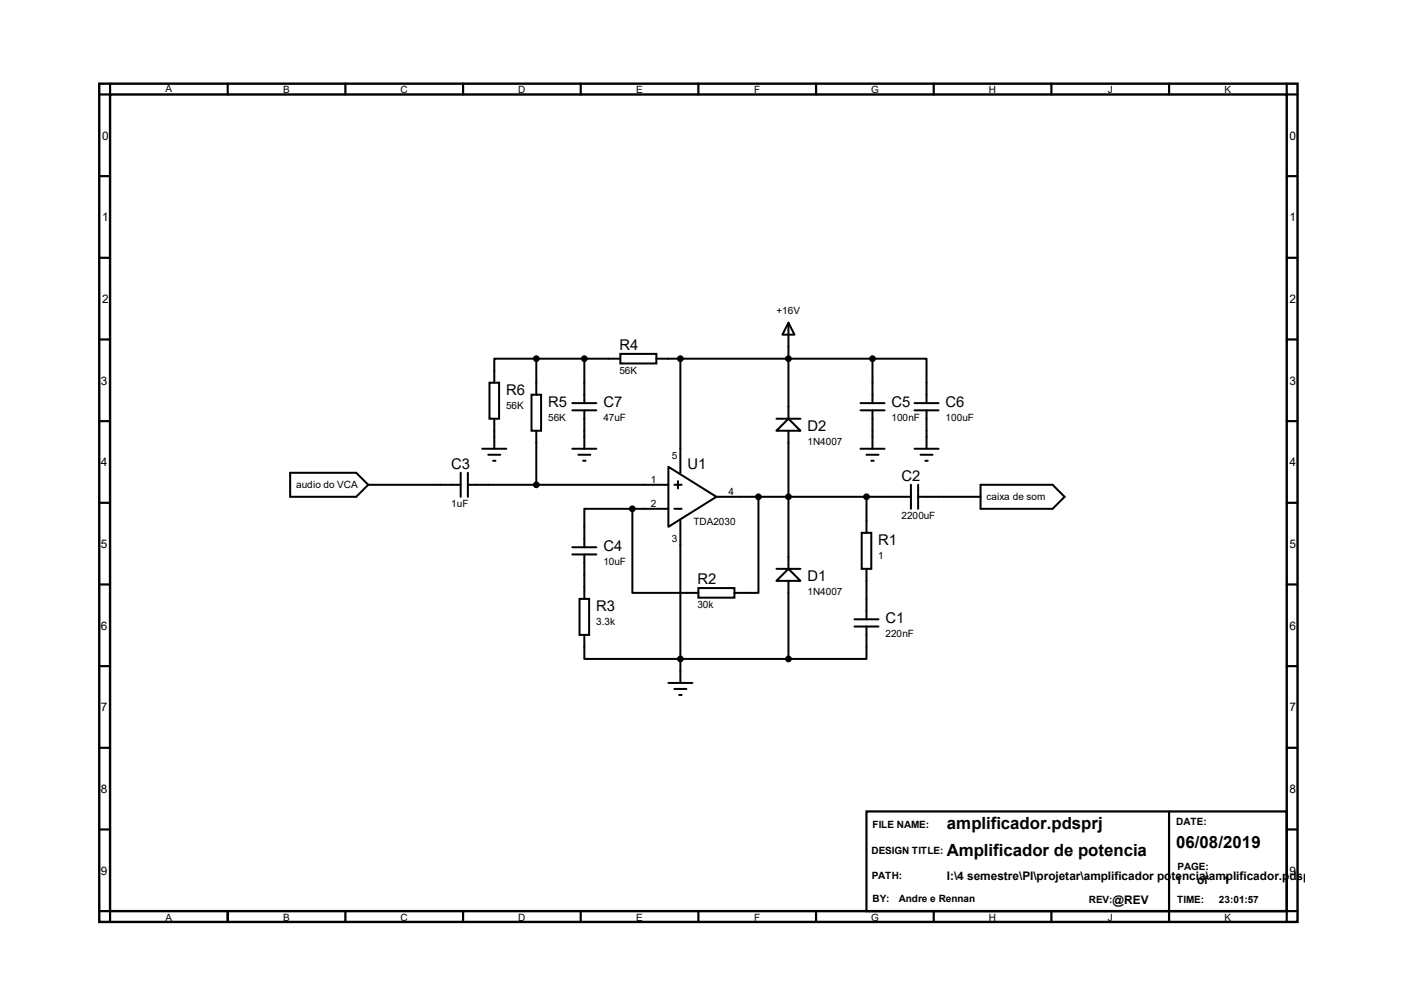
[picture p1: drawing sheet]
<svg xmlns="http://www.w3.org/2000/svg" width="297mm" height="210mm" viewBox="0 0 297 210" stroke-linecap="round" stroke-linejoin="round" font-family="sans-serif">
<path d="M21 17.7h253.5v177.3h-253.5zM23.3 20h248.9v172.7h-248.9z" fill="none" stroke="#000" stroke-width=".51"/>
<g fill="none" stroke="#000" stroke-width=".47">
<path d="M23.3 17.7v2.3h-2.3M48.2 17.7v2.3M73.1 17.7v2.3M98 17.7v2.3M122.9 17.7v2.3M147.7 17.7v2.3M172.6 17.7v2.3M197.5 17.7v2.3M222.4 17.7v2.3M247.3 17.7v2.3M272.2 17.7v2.3h2.3M21 37.3h2.3"/>
<path d="M272.2 37.3h2.3M21 54.5h2.3M272.2 54.5h2.3M21 71.8h2.3M272.2 71.8h2.3M21 89.1h2.3M272.2 89.1h2.3M21 106.3h2.3M272.2 106.3h2.3M21 123.6h2.3M272.2 123.6h2.3M21 140.9h2.3"/>
<path d="M21 158.2h2.3M272.2 140.9h2.3M272.2 158.2h2.3M21 175.4h2.3M183.3 171.6h88.9v21.1h-88.9zM247.3 171.6v23.4M272.2 175.4h2.3M21 192.7h2.3v2.3M48.2 192.7v2.3M73.1 192.7v2.3M98 192.7v2.3M122.9 192.7v2.3"/>
<path d="M147.7 192.7v2.3M172.6 192.7v2.3M197.5 192.7v2.3M222.4 192.7v2.3M274.5 192.7h-2.3v2.3"/>
</g>
<g fill="none" stroke="#000" stroke-width=".42">
<path d="M113.5 75.9h-8.9v5M113.5 75.9h17.7M113.5 75.9v7.6M123.6 75.9v9.4M131.2 74.8h7.7v2.1h-7.7zM138.9 75.9h45.7M143.9 75.9v24.1M166.8 68.2l1.3 2.6h-2.6zM166.8 68.2v20.4M184.6 75.9h11.4v9.4M184.6 75.9v9.4M61.4 100h14l2.5 2.5-2.5 2.6h-14z"/>
<path d="M97.5 100v5.1M99 100v5.1M102 94.9h5.1M103.3 96.2h2.5M103.5 80.9h2.1v7.7h-2.1zM104.3 97.5h.5M104.6 88.6v6.3M112.4 83.5h2.1v7.6h-2.1zM113.5 91.1v11.4M121.1 86.8h5.1M121.1 85.3h5.1M121.1 94.9h5.1"/>
<path d="M122.3 96.2h2.6M123.4 97.5h.5M123.6 86.8v8.1M141.4 98.7l10.2 6.4-10.2 6.3zM164.3 91.1l2.5-2.5 2.5 2.5zM164.3 88.6h5M166.8 91.1v29.2M182 86.8h5.1M182 85.3h5.1M182 94.9h5.1M183.3 96.2h2.5M184.3 97.5h.5"/>
<path d="M184.6 86.8v8.1M193.5 86.8h5M193.5 85.3h5M193.5 94.9h5M194.7 96.2h2.6M195.7 97.5h.6M196 86.8v8.1M77.9 102.5h19.6M99 102.5h42.4M121.1 117.3h5.1M121.1 115.7h5.1M123.6 117.3v9.4"/>
<path d="M133.8 107.6v17.8h13.9M133.8 107.6h-10.2v8.1M133.8 107.6h7.6M142.7 107.6h1.5M142.7 102.5h1.5M143.4 101.8v1.5M143.9 110.2v34.2M151.6 105.1h41.1M160.4 105.1v20.3h-5M182.3 112.7h2v7.6h-2zM183.3 105.1v7.6M192.7 102.5v5.1"/>
<path d="M194.2 105.1h13.2M194.2 102.5v5.1M207.4 102.5h15.3l2.5 2.6-2.5 2.5h-15.3zM122.6 126.7h2v7.6h-2zM123.6 134.3v5.1h43.2M147.7 124.4h7.7v2h-7.7zM164.3 122.9l2.5-2.6 2.5 2.6zM164.3 120.3h5M166.8 122.9v16.5M180.8 131h5M180.8 132.5h5M183.3 132.5v6.9h-16.5"/>
<path d="M183.3 120.3v10.7M141.4 144.4h5.1M142.7 145.7h2.5M143.7 147h.5"/>
</g>
<g fill="#000" stroke="#000" stroke-width=".42">
<circle cx="113.5" cy="75.9" r=".51"/>
<circle cx="123.6" cy="75.9" r=".51"/>
<circle cx="143.9" cy="75.9" r=".51"/>
<circle cx="166.8" cy="75.9" r=".51"/>
<circle cx="184.6" cy="75.9" r=".51"/>
<circle cx="113.5" cy="102.5" r=".51"/>
<circle cx="133.8" cy="107.6" r=".51"/>
<circle cx="160.4" cy="105.1" r=".51"/>
<circle cx="166.8" cy="105.1" r=".51"/>
<circle cx="183.3" cy="105.1" r=".51"/>
<circle cx="143.9" cy="139.4" r=".51"/>
<circle cx="166.8" cy="139.4" r=".51"/>
</g>
<g font-size="3.6">
<text x="200.3" y="175.3">amplificador.pdsprj</text>
<text x="248.8" y="179.3">06/08/2019</text>
<text x="200.3" y="181.1">Amplificador de potencia</text>
</g>
<g font-size="3.1">
<text x="131" y="74">R4</text>
<text x="107.1" y="83.6">R6</text>
<text x="116" y="86.1">R5</text>
<text x="127.6" y="86.1">C7</text>
<text x="188.6" y="86.1">C5</text>
<text x="200" y="86.1">C6</text>
<text x="170.8" y="91.2">D2</text>
<text x="95.5" y="99.1">C3</text>
<text x="145.4" y="99.1">U1</text>
<text x="190.7" y="101.6">C2</text>
<text x="127.6" y="116.6">C4</text>
<text x="185.8" y="115.3">R1</text>
<text x="147.5" y="123.5">R2</text>
<text x="170.8" y="122.9">D1</text>
<text x="126.1" y="129.3">R3</text>
<text x="187.3" y="131.8">C1</text>
</g>
<g font-size="2.5">
<text x="21.6" y="29.5">0</text>
<text x="272.8" y="29.5">0</text>
<text x="21.6" y="46.8">1</text>
<text x="272.8" y="46.8">1</text>
<text x="21.6" y="64.1">2</text>
<text x="272.8" y="64.1">2</text>
<text x="21.3" y="81.3">3</text>
<text x="272.8" y="81.3">3</text>
<text x="21.3" y="98.6">4</text>
<text x="272.8" y="98.6">4</text>
<text x="21.3" y="115.9">5</text>
<text x="272.8" y="115.9">5</text>
<text x="21.3" y="133.1">6</text>
<text x="272.8" y="133.1">6</text>
<text x="21.3" y="150.4">7</text>
<text x="272.8" y="150.4">7</text>
<text x="21.3" y="167.7">8</text>
<text x="272.8" y="167.7">8</text>
<text x="21.3" y="185">9</text>
<text x="272.8" y="185">9</text>
<text x="200.3" y="186">I:\4 semestre\PI\projetar\amplificador potencia\amplificador.pdsprj</text>
<text x="235.4" y="191.1">@REV</text>
<text x="248.7" y="187">1</text>
<text x="253.2" y="187">of</text>
<text x="258.8" y="187">1</text>
</g>
<g font-size="2.1">
<text x="35" y="19.5">A</text>
<text x="59.9" y="19.7">B</text>
<text x="84.8" y="19.7">C</text>
<text x="109.6" y="19.7">D</text>
<text x="134.6" y="19.7">E</text>
<text x="159.6" y="19.7">F</text>
<text x="184.3" y="19.7">G</text>
<text x="209.2" y="19.7">H</text>
<text x="234.4" y="19.7">J</text>
<text x="259" y="19.7">K</text>
<text x="164.3" y="66.5">+16V</text>
<text x="131" y="79">56K</text>
<text x="107.1" y="86.5">56K</text>
<text x="116" y="89">56K</text>
<text x="127.6" y="89">47uF</text>
<text x="188.6" y="89">100nF</text>
<text x="200" y="89">100uF</text>
<text x="170.8" y="94.1">1N4007</text>
<text x="142.1" y="97.1">5</text>
<text x="62.7" y="103.2">audio do VCA</text>
<text x="95.5" y="107.2">1uF</text>
<text x="137.7" y="102.2">1</text>
<text x="137.7" y="107.2">2</text>
<text x="154.1" y="104.7">4</text>
<text x="208.7" y="105.7">caixa de som</text>
<text x="146.7" y="111">TDA2030</text>
<text x="190.7" y="109.8">2200uF</text>
<text x="127.6" y="119.5">10uF</text>
<text x="142.1" y="114.6">3</text>
<text x="185.8" y="118.2">1</text>
<text x="170.8" y="125.9">1N4007</text>
<text x="147.5" y="128.6">30k</text>
<text x="126.1" y="132.2">3.3k</text>
<text x="187.3" y="134.7">220nF</text>
<text x="184.6" y="175.1">FILE NAME:</text>
<text x="248.8" y="174.6">DATE:</text>
<text x="184.4" y="180.6">DESIGN TITLE:</text>
<text x="184.4" y="185.9">PATH:</text>
<text x="249.1" y="184">PAGE:</text>
<text x="184.6" y="190.8">BY:</text>
<text x="190.2" y="190.8">Andre e Rennan</text>
<text x="230.3" y="191">REV:</text>
<text x="249" y="191">TIME:</text>
<text x="257.9" y="191">23:01:57</text>
<text x="35" y="194.7">A</text>
<text x="59.9" y="194.7">B</text>
<text x="84.7" y="194.7">C</text>
<text x="109.6" y="194.7">D</text>
<text x="134.6" y="194.7">E</text>
<text x="159.5" y="194.7">F</text>
<text x="184.3" y="194.7">G</text>
<text x="209.2" y="194.7">H</text>
<text x="234.3" y="194.7">J</text>
<text x="259" y="194.7">K</text>
</g>
</svg>
